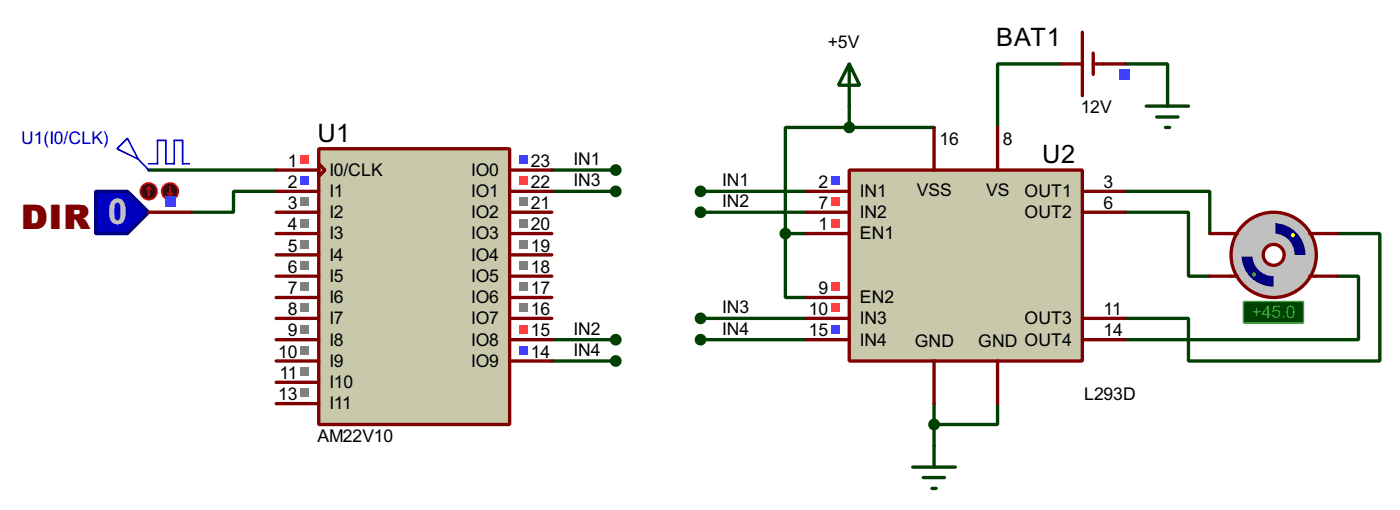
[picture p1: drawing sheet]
<svg xmlns="http://www.w3.org/2000/svg" width="168mm" height="61mm" viewBox="0 0 168 61" stroke-linecap="round" stroke-linejoin="round" font-family="sans-serif">
<g fill="none" stroke="#004000" stroke-width=".4">
<path d="M101.7 15.3h-7.7v12.7M101.7 15.3h10.1M101.7 12.7v2.6M127.1 7.7h-7.7v7.6M134.7 7.7h5.1v2.5M17.8 20.4h15.3M33.1 22.9h-5.1v2.5h-5.1M66.1 20.4h7.6M66.1 22.9h7.6M83.9 22.9h12.7M83.9 25.4h12.7M83.9 38.1h12.7"/>
<path d="M94 28v7.6h2.6M94 28h2.6M134.7 22.9h10.1v5.1M134.7 25.4h7.6v7.7h2.5M160.1 28h5.1v15.2h-22.9v-5.1h-7.6M160.1 33.1h2.5v7.6h-27.9M66.1 40.7h7.6M66.1 43.2h7.6M83.9 40.7h12.7M111.8 48.3v5.1M119.4 48.3v2.5h-7.6"/>
</g>
<path d="M38.2 17.8h22.8v33h-22.8z" fill="#c8c8aa" stroke="#800000" stroke-width=".4"/>
<g fill="none" stroke="#800000" stroke-width=".4">
<path d="M38.2 19.6l.7 .8-.7 .7zM33.1 20.4h5.1M33.1 22.9h5.1M33.1 25.4h5.1M33.1 28h5.1M33.1 30.5h5.1M33.1 33.1h5.1M33.1 35.6h5.1M33.1 38.1h5.1M61 20.4h5.1M61 22.9h5.1M61 25.4h5.1"/>
<path d="M61 28h5.1M61 30.5h5.1M61 33.1h5.1M61 35.6h5.1M61 38.1h5.1M33.1 40.7h5.1M33.1 43.2h5.1M33.1 45.8h5.1M33.1 48.3h5.1M61 40.7h5.1M61 43.2h5.1"/>
</g>
<path d="M36 18.6h1v1h-1z" fill="#ff4040"/>
<path d="M36 21.1h1v1h-1z" fill="#4040ff"/>
<g fill="#808080">
<path d="M36 23.7h1v1h-1z"/>
<path d="M36 26.2h1v1h-1z"/>
<path d="M36 28.7h1v1.1h-1z"/>
<path d="M36 31.3h1v1h-1z"/>
<path d="M36 33.8h1v1h-1z"/>
<path d="M36 36.4h1v1h-1z"/>
<path d="M36 38.9h1v1h-1z"/>
<path d="M36 41.4h1v1.1h-1z"/>
<path d="M36 44h1v1h-1z"/>
<path d="M36 46.5h1v1h-1z"/>
</g>
<path d="M62.2 18.6h1v1h-1z" fill="#4040ff"/>
<path d="M62.2 21.1h1v1h-1z" fill="#ff4040"/>
<g fill="#808080">
<path d="M62.2 23.7h1v1h-1z"/>
<path d="M62.2 26.2h1v1h-1z"/>
<path d="M62.2 28.7h1v1.1h-1z"/>
<path d="M62.2 31.3h1v1h-1z"/>
<path d="M62.2 33.8h1v1h-1z"/>
<path d="M62.2 36.4h1v1h-1z"/>
</g>
<path d="M62.2 38.9h1v1h-1z" fill="#ff4040"/>
<path d="M62.2 41.4h1v1.1h-1z" fill="#4040ff"/>
<path d="M101.7 20.4h27.9v22.8h-27.9z" fill="#c8c8aa" stroke="#800000" stroke-width=".4"/>
<g fill="none" stroke="#800000" stroke-width=".4">
<path d="M111.8 15.3v5.1M119.4 15.3v5.1M96.6 22.9h5.1M96.6 25.4h5.1M96.6 38.1h5.1M96.6 28h5.1M96.6 35.6h5.1M129.6 22.9h5.1M129.6 25.4h5.1M129.6 38.1h5.1M96.6 40.7h5.1M111.8 43.2v5.1"/>
<path d="M119.4 43.2v5.1M129.6 40.7h5.1"/>
</g>
<path d="M99.5 21.1h1v1h-1z" fill="#4040ff"/>
<g fill="#ff4040">
<path d="M99.5 23.7h1v1h-1z"/>
<path d="M99.5 36.4h1v1h-1z"/>
</g>
<path d="M99.5 38.9h1v1h-1z" fill="#4040ff"/>
<g fill="#ff4040">
<path d="M99.5 26.2h1v1h-1z"/>
<path d="M99.5 33.8h1v1h-1z"/>
</g>
<circle cx="152.4" cy="30.5" r="5.1" fill="#c0c0c0" stroke="#800000" stroke-width=".4"/>
<circle cx="152.4" cy="30.5" r="1.25" fill="#feffff" stroke="#800000" stroke-width=".4"/>
<path d="M147.4 28h.7M147.4 33.1h.7M156.8 28h.7M156.8 33.1h.7" fill="none" stroke="#800000" stroke-width=".4"/>
<path d="M155 30.5h1.3a3.8 3.8 0 0 1-3.8 3.8v-1.2a2.48 2.48 0 0 0 2.5-2.6z" fill-rule="evenodd" fill="#c0c0c0" stroke="#c0c0c0" stroke-width=".4"/>
<g fill="#000080">
<path d="M148.6 30.5h1.3a2.5 2.5 0 0 0 2.6 2.6v1.2a3.8 3.8 0 0 1-3.9-3.8z" fill-rule="evenodd"/>
<path d="M152.5 26.7a3.8 3.8 0 0 1 3.8 3.8h-1.3a2.49 2.49 0 0 0-2.5-2.5z" fill-rule="evenodd"/>
</g>
<path d="M149.7 27.8a3.9 3.9 0 0 1 2.8-1.1v1.3a2.5 2.5 0 0 0-2.6 2.5h-1.3a3.8 3.8 0 0 1 1.1-2.7z" fill-rule="evenodd" fill="#c0c0c0" stroke="#c0c0c0" stroke-width=".4"/>
<circle cx="154.8" cy="28.2" r=".25" fill="#ff0"/>
<circle cx="150.1" cy="32.9" r=".25" fill="#0f0"/>
<path d="M148.9 36.1h7.1v2.6h-7.1z" fill="#004000" stroke="#0f0" stroke-width=".2"/>
<path d="M127.1 7.7h2.5M129.6 3.9v7.6M130.9 6.4v2.5M130.9 7.7h3.8M144.8 28h2.6M144.8 33.1h2.6M157.5 28h2.6M157.5 33.1h2.6" fill="none" stroke="#800000" stroke-width=".4"/>
<path d="M101.7 7.7l1.2 2.5h-2.5zM101.7 7.7v5M109.3 55.9h5.1M110.5 57.2h2.6M111.6 58.5h.5M111.8 53.4v2.5" fill="none" stroke="#004000" stroke-width=".4"/>
<circle cx="111.8" cy="50.8" r=".5" fill="#004000" stroke="#004000" stroke-width=".4"/>
<path d="M134 8.3h1.3v1.3h-1.3z" fill="#4040ff"/>
<path d="M137.2 12.7h5.1M138.5 14h2.5M139.5 15.3h.5M139.8 10.2v2.5" fill="none" stroke="#004000" stroke-width=".4"/>
<path d="M11.5 22.9h3.8l2.5 2.5-2.5 2.6h-3.8z" fill-rule="evenodd" fill="#0000c0" stroke="#000080" stroke-width=".4"/>
<path d="M17.8 25.4h5.1" fill="none" stroke="#800000" stroke-width=".4"/>
<circle cx="17.8" cy="22.9" r="1" fill="#400000" stroke="#f00" stroke-width=".2"/>
<path d="M17.8 22.4l-.2 .3M17.8 22.4l.3 .3M17.8 22.4v1" fill="none" stroke="#f00" stroke-width=".2"/>
<circle cx="20.3" cy="22.9" r="1" fill="#400000" stroke="#f00" stroke-width=".2"/>
<path d="M20.1 23.2l.3 .2M20.4 22.4v1M20.6 23.2l-.2 .2" fill="none" stroke="#f00" stroke-width=".2"/>
<path d="M19.7 23.5h1.3v1.3h-1.3z" fill="#4040ff"/>
<path d="M14 17.8l1.3-1.2 1.3 2.5zM16.6 19.1l1.2 1.3M17.8 19.6h1.1v-2.8h1v2.8h1v-2.8h1v2.8h.8" fill="none" stroke="#0000c0" stroke-width=".2"/>
<g fill="#004000" stroke="#004000" stroke-width=".4">
<circle cx="73.7" cy="20.4" r=".5"/>
<circle cx="73.7" cy="22.9" r=".5"/>
<circle cx="73.7" cy="40.7" r=".5"/>
<circle cx="73.7" cy="43.2" r=".5"/>
<circle cx="83.8" cy="22.9" r=".5"/>
<circle cx="83.8" cy="25.4" r=".5"/>
<circle cx="83.8" cy="38.1" r=".5"/>
<circle cx="83.8" cy="40.7" r=".5"/>
<circle cx="101.6" cy="15.3" r=".5"/>
<circle cx="94" cy="28" r=".5"/>
</g>
<text font-size="5.7" fill="#800000" x="2.6" y="27.4">DIR</text>
<text font-size="4.8" fill="#c0c0c0" x="12.9" y="26.8">0</text>
<g font-size="3.4">
<text x="119.3" y="5.6">BAT1</text>
<text x="38" y="17">U1</text>
<text x="124.8" y="19.6">U2</text>
</g>
<g font-size="2.4">
<text x="99.1" y="5.8">+5V</text>
<text x="112.5" y="17.4">16</text>
<text x="120.1" y="17.4">8</text>
<text x="129.4" y="13.6">12V</text>
<text x="34.5" y="20">1</text>
<text x="34.5" y="22.5">2</text>
<text x="39.4" y="21.1">I0/CLK</text>
<text x="39.4" y="23.6">I1</text>
<text x="56.4" y="21.1">IO0</text>
<text x="56.4" y="23.6">IO1</text>
<text x="63.6" y="20">23</text>
<text x="63.6" y="22.5">22</text>
<text x="68.6" y="19.8">IN1</text>
<text x="68.6" y="22.3">IN3</text>
<text x="86.4" y="22.3">IN1</text>
<text x="98" y="22.5">2</text>
<text x="102.9" y="23.6">IN1</text>
<text x="109.7" y="23.5">VSS</text>
<text x="118" y="23.5">VS</text>
<text x="122.6" y="23.6">OUT1</text>
<text x="132.1" y="22.5">3</text>
<text x="34.5" y="25">3</text>
<text x="34.5" y="27.6">4</text>
<text x="39.4" y="26.1">I2</text>
<text x="39.4" y="28.7">I3</text>
<text x="56.4" y="26.1">IO2</text>
<text x="56.4" y="28.7">IO3</text>
<text x="63.6" y="25">21</text>
<text x="63.6" y="27.6">20</text>
<text x="86.4" y="24.8">IN2</text>
<text x="98" y="25">7</text>
<text x="98" y="27.6">1</text>
<text x="102.9" y="26.1">IN2</text>
<text x="102.9" y="28.7">EN1</text>
<text x="122.6" y="26.1">OUT2</text>
<text x="132.1" y="25">6</text>
<text x="34.5" y="30.1">5</text>
<text x="34.5" y="32.7">6</text>
<text x="34.5" y="35.2">7</text>
<text x="39.4" y="31.2">I4</text>
<text x="39.4" y="33.8">I5</text>
<text x="56.4" y="31.2">IO4</text>
<text x="56.4" y="33.8">IO5</text>
<text x="63.6" y="30.1">19</text>
<text x="63.6" y="32.7">18</text>
<text x="63.6" y="35.2">17</text>
<text x="98" y="35.2">9</text>
<text x="34.5" y="37.7">8</text>
<text x="34.5" y="40.3">9</text>
<text x="39.4" y="36.3">I6</text>
<text x="39.4" y="38.8">I7</text>
<text x="39.4" y="41.4">I8</text>
<text x="56.4" y="36.3">IO6</text>
<text x="56.4" y="38.8">IO7</text>
<text x="56.4" y="41.4">IO8</text>
<text x="63.6" y="37.7">16</text>
<text x="63.6" y="40.3">15</text>
<text x="68.6" y="40.1">IN2</text>
<text x="86.4" y="37.5">IN3</text>
<text x="86.4" y="40.1">IN4</text>
<text x="96.8" y="37.7">10</text>
<text x="96.8" y="40.3">15</text>
<text x="102.9" y="38.8">IN3</text>
<text x="102.9" y="41.4">IN4</text>
<text x="102.9" y="36.3">EN2</text>
<text x="109.5" y="41.6">GND</text>
<text x="117.1" y="41.6">GND OUT4</text>
<text x="122.6" y="38.8">OUT3</text>
<text x="132.1" y="37.7">11</text>
<text x="132.1" y="40.3">14</text>
<text x="33.3" y="42.8">10</text>
<text x="33.3" y="47.9">13</text>
<text x="33.5" y="45.4">11</text>
<text x="39.4" y="43.9">I9</text>
<text x="39.4" y="46.5">I10</text>
<text x="56.4" y="43.9">IO9</text>
<text x="63.6" y="42.8">14</text>
<text x="68.6" y="42.6">IN4</text>
<text x="129.8" y="47.9">L293D</text>
<text x="38" y="52.9">AM22V10</text>
<text x="39.4" y="49">I11</text>
</g>
<text font-size="2.4" fill="#0000c0" x="2.5" y="17.3">U1(I0/CLK)</text>
<text font-size="2.4" fill="#0f0" x="149.9" y="38.1">+45.0</text>
</svg>
